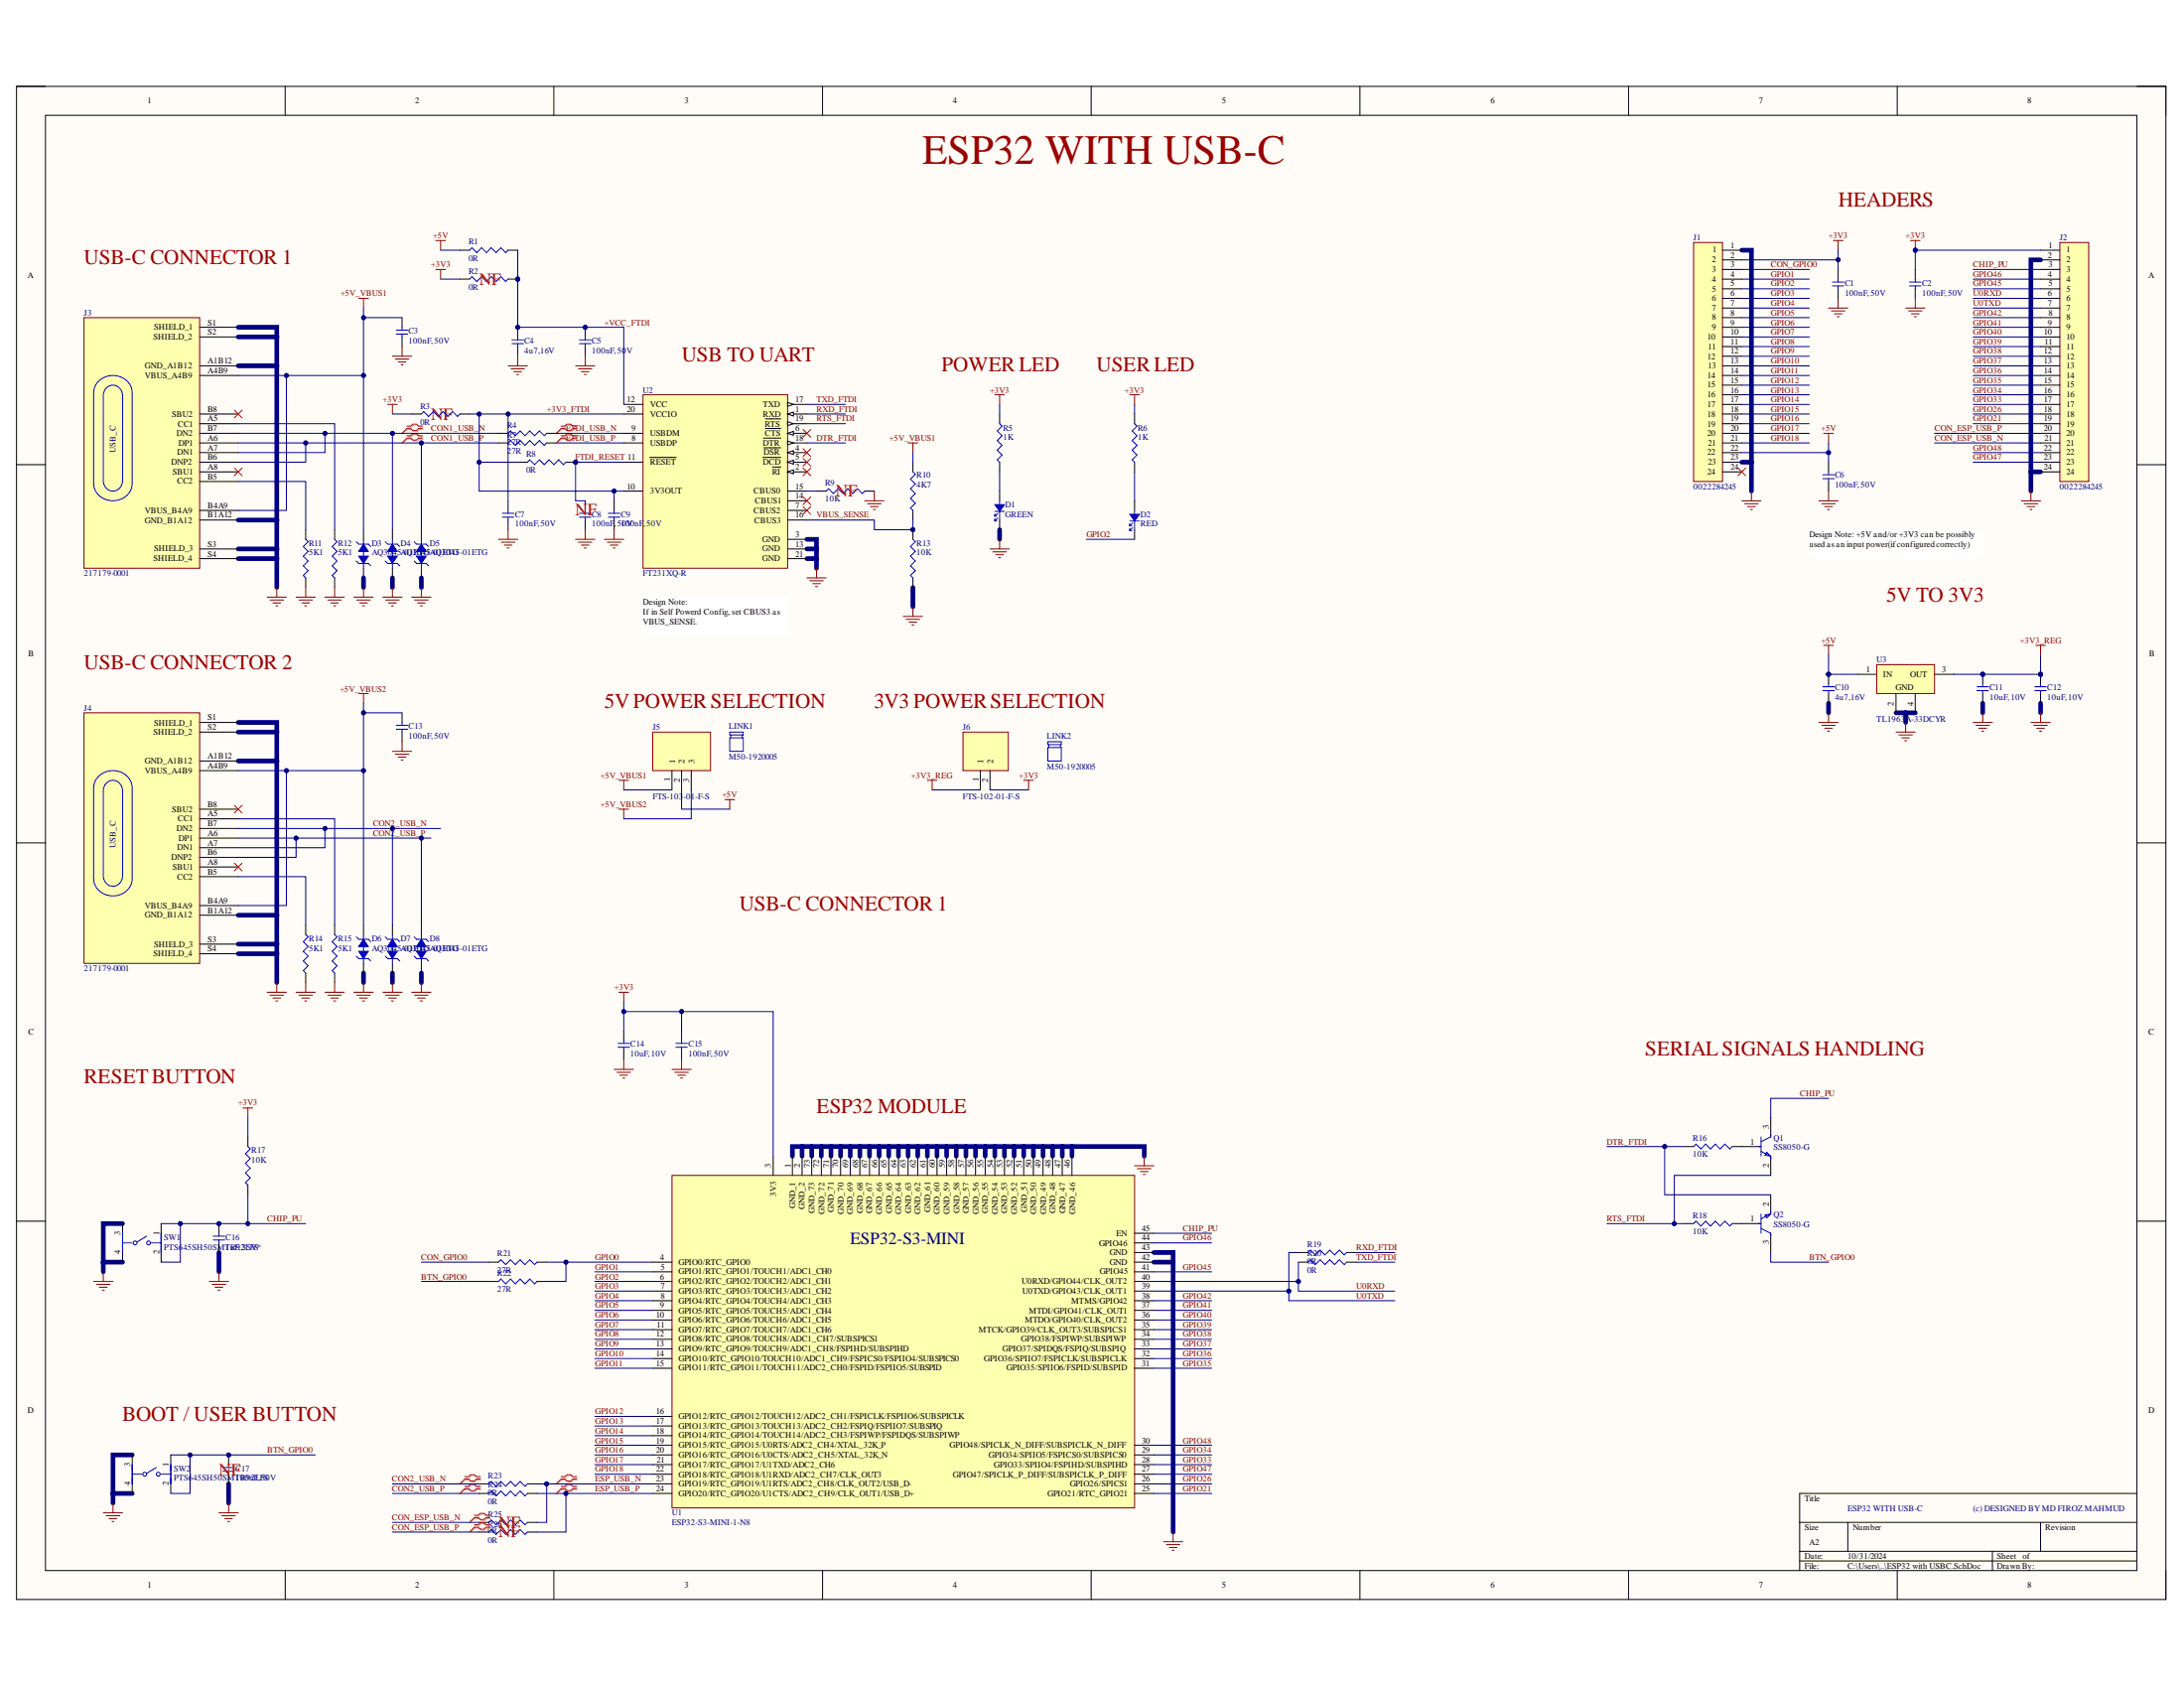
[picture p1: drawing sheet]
# Altium project ESP32 with USBC.PrjPcb
1 sheet, 66 parts. Net scope: global (net labels, ports and power ports of the same name join across sheets).
Board file: ESP32 with USBC.PcbDoc

## Sheet ESP32 with USBC.SchDoc
size A2; SheetNumber: 1; SheetTotal: 1

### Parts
C1  100nF, 50V  [CAPC1005X55N]
C2  100nF, 50V  [CAPC1005X55N]
C3  100nF, 50V  [CAPC1005X55N]
C4  4u7,16V  [CAPC1005X55N]
C5  100nF, 50V  [CAPC1005X55N]
C6  100nF, 50V  [CAPC1005X55N]
C7  100nF, 50V  [CAPC1005X55N]
C8  100nF, 50V  [CAPC1005X55N]
C9  100nF, 50V  [CAPC1005X55N]
C10  4u7,16V  [CAPC1005X55N]
C11  10uF, 10V  [CAPC1005X55N]
C12  10uF, 10V  [CAPC1005X55N]
C13  100nF, 50V  [CAPC1005X55N]
C14  10uF, 10V  [CAPC1005X55N]
C15  100nF, 50V  [CAPC1005X55N]
C16  1uF, 35V*  [CAPC1005X55N]
C17  100nF, 50V  [CAPC1005X55N]
D1  GREEN  [LED0402G]
D2  RED  [LED0402R]
D3  AQ3045-01ETG  [SOD882]
D4  AQ3045-01ETG  [SOD882]
D5  AQ3045-01ETG  [SOD882]
D6  AQ3045-01ETG  [SOD882]
D7  AQ3045-01ETG  [SOD882]
D8  AQ3045-01ETG  [SOD882]
J1  0022284245  [HDR_1X24_2.54MM]
J2  0022284245  [HDR_1X24_2.54MM]
J3  217179-0001  [FP-2171790001-MFG]
J4  217179-0001  [FP-2171790001-MFG]
J5  FTS-103-01-F-S  [HDR_1X3_1.27MM]
J6  FTS-102-01-F-S  [HDR_1X2_1.27MM]
LINK1  M50-1920005  (mechanical)
LINK2  M50-1920005  (mechanical)
Q1  SS8050-G  [FP-SS8050-G-IPC_B]
Q2  SS8050-G  [FP-SS8050-G-IPC_B]
R1  0R  [RESC1005X37N]
R2  0R  [RESC1005X37N]
R3  0R  [RESC1005X37N]
R4  27R  [RESC1005X37N]
R5  1K  [RESC1005X37N]
R6  1K  [RESC1005X37N]
R7  27R  [RESC1005X37N]
R8  0R  [RESC1005X37N]
R9  10K  [RESC1005X37N]
R10  4K7  [RESC1005X37N]
R11  5K1  [RESC1005X37N]
R12  5K1  [RESC1005X37N]
R13  10K  [RESC1005X37N]
R14  5K1  [RESC1005X37N]
R15  5K1  [RESC1005X37N]
R16  10K  [RESC1005X37N]
R17  10K  [RESC1005X37N]
R18  10K  [RESC1005X37N]
R19  0R  [RESC1005X37N]
R20  0R  [RESC1005X37N]
R21  27R  [RESC1005X37N]
R22  27R  [RESC1005X37N]
R23  0R  [RESC1005X37N]
R24  0R  [RESC1005X37N]
R25  0R  [RESC1005X37N]
R26  0R  [RESC1005X37N]
SW1  PTS645SH50SMTR92LFS  [FP-PTS645SH50SMTR92LFS-MFG]
SW2  PTS645SH50SMTR92LFS  [FP-PTS645SH50SMTR92LFS-MFG]
U1  ESP32-S3-MINI-1-N8  [XCVR_ESP32-S3-MINI-1-N8]
U2  FT231XQ-R  [FP-QFN-20-IPC_B]
U3  TL1963A-33DCYR  [DCY0004A_N]

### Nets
+3V3: C1.2 C2.2 C14.2 C15.2 J1.2 J2.1 J6.2 R2.1 R3.1 R5.2 R6.2 R17.2 U1.3(3V3)
+3V3_REG: C11.2 C12.2 J6.1 U3.3(OUT)
+5V: C6.2 C10.1 J1.22 J5.2 R1.1 U3.1(IN)
+5V_VBUS1: C3.2 D3.2 J3.A4B9(VBUS_A4B9) J3.B4A9(VBUS_B4A9) J5.1 R10.2
+5V_VBUS2: C13.2 D6.2 J4.A4B9(VBUS_A4B9) J4.B4A9(VBUS_B4A9) J5.3
GND: C1.1 C2.1 C3.1 C4.2 C5.1 C6.1 C7.1 C8.1 C9.1 C10.2 C11.1 C12.1 C13.1 C14.1 C15.1 C16.1 C17.1 D1.1 D3.1 D4.1 D5.2 D6.1 D7.1 D8.2 J1.1 J1.23 J2.2 J2.24 J3.A1B12(GND_A1B12) J3.B1A12(GND_B1A12) J3.S1(SHIELD_1) J3.S2(SHIELD_2) J3.S3(SHIELD_3) J3.S4(SHIELD_4) J4.A1B12(GND_A1B12) J4.B1A12(GND_B1A12) J4.S1(SHIELD_1) J4.S2(SHIELD_2) J4.S3(SHIELD_3) J4.S4(SHIELD_4) R9.2 R11.1 R12.1 R13.1 R14.1 R15.1 SW1.3 SW1.4 SW2.3 SW2.4 U1.1(GND_1) U1.2(GND_2) U1.42(GND) U1.43(GND) U1.46(GND_46) U1.47(GND_47) U1.48(GND_48) U1.49(GND_49) U1.50(GND_50) U1.51(GND_51) U1.52(GND_52) U1.53(GND_53) U1.54(GND_54) U1.55(GND_55) U1.56(GND_56) U1.57(GND_57) U1.58(GND_58) U1.59(GND_59) U1.60(GND_60) U1.61(GND_61) U1.62(GND_62) U1.63(GND_63) U1.64(GND_64) U1.65(GND_65) U1.66(GND_66) U1.67(GND_67) U1.68(GND_68) U1.69(GND_69) U1.70(GND_70) U1.71(GND_71) U1.72(GND_72) U1.73(GND_73) U2.3(GND) U2.13(GND) U2.21(GND) U3.2(GND) U3.4(GND)
+3V3_FTDI: C7.2 C9.2 R3.2 R8.1 U2.10(3V3OUT) U2.20(VCCIO)
+VCC_FTDI: C4.1 C5.2 R1.2 R2.2 U2.12(VCC)
BTN_GPIO0: C17.2 Q2.3(C) R22.1 SW2.1 SW2.2
CHIP_PU: C16.2 J2.3 Q1.3(C) R17.1 SW1.1 SW1.2 U1.45(EN)
CON1_USB_N: D4.2 J3.A7(DN1) J3.B7(DN2) R4.1
CON1_USB_P: D5.1 J3.A6(DP1) J3.B6(DNP2) R7.1
CON2_USB_N: D7.2 J4.A7(DN1) J4.B7(DN2) R23.1
CON2_USB_P: D8.1 J4.A6(DP1) J4.B6(DNP2) R24.1
CON_ESP_USB_N: J2.21 R25.1
CON_ESP_USB_P: J2.20 R26.1
CON_GPIO0: J1.3 R21.1
DTR_FTDI: Q2.2(E) R16.2 U2.18(~{DTR})
ESP_USB_N: R23.2 R25.2 U1.23(GPIO19/RTC_GPIO19/U1RTS/ADC2_CH8/CLK_OUT2/USB_D-)
ESP_USB_P: R24.2 R26.2 U1.24(GPIO20/RTC_GPIO20/U1CTS/ADC2_CH9/CLK_OUT1/USB_D+)
FTDI_RESET: C8.2 R8.2 U2.11(~{RESET})
FTDI_USB_N: R4.2 U2.9(USBDM)
FTDI_USB_P: R7.2 U2.8(USBDP)
GPIO0: R21.2 R22.2 U1.4(GPIO0/RTC_GPIO0)
GPIO1: J1.4 U1.5(GPIO1/RTC_GPIO1/TOUCH1/ADC1_CH0)
GPIO2: D2.1 J1.5 U1.6(GPIO2/RTC_GPIO2/TOUCH2/ADC1_CH1)
GPIO3: J1.6 U1.7(GPIO3/RTC_GPIO3/TOUCH3/ADC1_CH2)
GPIO4: J1.7 U1.8(GPIO4/RTC_GPIO4/TOUCH4/ADC1_CH3)
GPIO5: J1.8 U1.9(GPIO5/RTC_GPIO5/TOUCH5/ADC1_CH4)
GPIO6: J1.9 U1.10(GPIO6/RTC_GPIO6/TOUCH6/ADC1_CH5)
GPIO7: J1.10 U1.11(GPIO7/RTC_GPIO7/TOUCH7/ADC1_CH6)
GPIO8: J1.11 U1.12(GPIO8/RTC_GPIO8/TOUCH8/ADC1_CH7/SUBSPICS1)
GPIO9: J1.12 U1.13(GPIO9/RTC_GPIO9/TOUCH9/ADC1_CH8/FSPIHD/SUBSPIHD)
GPIO10: J1.13 U1.14(GPIO10/RTC_GPIO10/TOUCH10/ADC1_CH9/FSPICS0/FSPIIO4/SUBSPICS0)
GPIO11: J1.14 U1.15(GPIO11/RTC_GPIO11/TOUCH11/ADC2_CH0/FSPID/FSPIIO5/SUBSPID)
GPIO12: J1.15 U1.16(GPIO12/RTC_GPIO12/TOUCH12/ADC2_CH1/FSPICLK/FSPIIO6/SUBSPICLK)
GPIO13: J1.16 U1.17(GPIO13/RTC_GPIO13/TOUCH13/ADC2_CH2/FSPIQ/FSPIIO7/SUBSPIQ)
GPIO14: J1.17 U1.18(GPIO14/RTC_GPIO14/TOUCH14/ADC2_CH3/FSPIWP/FSPIDQS/SUBSPIWP)
GPIO15: J1.18 U1.19(GPIO15/RTC_GPIO15/U0RTS/ADC2_CH4/XTAL_32K_P)
GPIO16: J1.19 U1.20(GPIO16/RTC_GPIO16/U0CTS/ADC2_CH5/XTAL_32K_N)
GPIO17: J1.20 U1.21(GPIO17/RTC_GPIO17/U1TXD/ADC2_CH6)
GPIO18: J1.21 U1.22(GPIO18/RTC_GPIO18/U1RXD/ADC2_CH7/CLK_OUT3)
GPIO21: J2.19 U1.25(GPIO21/RTC_GPIO21)
GPIO26: J2.18 U1.26(GPIO26/SPICS1)
GPIO33: J2.17 U1.28(GPIO33/SPIIO4/FSPIHD/SUBSPIHD)
GPIO34: J2.16 U1.29(GPIO34/SPIIO5/FSPICS0/SUBSPICS0)
GPIO35: J2.15 U1.31(GPIO35/SPIIO6/FSPID/SUBSPID)
GPIO36: J2.14 U1.32(GPIO36/SPIIO7/FSPICLK/SUBSPICLK)
GPIO37: J2.13 U1.33(GPIO37/SPIDQS/FSPIQ/SUBSPIQ)
GPIO38: J2.12 U1.34(GPIO38/FSPIWP/SUBSPIWP)
GPIO39: J2.11 U1.35(MTCK/GPIO39/CLK_OUT3/SUBSPICS1)
GPIO40: J2.10 U1.36(MTDO/GPIO40/CLK_OUT2)
GPIO41: J2.9 U1.37(MTDI/GPIO41/CLK_OUT1)
GPIO42: J2.8 U1.38(MTMS/GPIO42)
GPIO45: J2.5 U1.41(GPIO45)
GPIO46: J2.4 U1.44(GPIO46)
GPIO47: J2.23 U1.27(GPIO47/SPICLK_P_DIFF/SUBSPICLK_P_DIFF)
GPIO48: J2.22 U1.30(GPIO48/SPICLK_N_DIFF/SUBSPICLK_N_DIFF)
RTS_FTDI: Q1.2(E) R18.2 U2.19(~{RTS})
RXD_FTDI: R19.2 U2.1(RXD)
TXD_FTDI: R20.2 U2.17(TXD)
U0RXD: J2.6 R20.1 U1.40(U0RXD/GPIO44/CLK_OUT2)
U0TXD: J2.7 R19.1 U1.39(U0TXD/GPIO43/CLK_OUT1)
VBUS_SENSE: R10.1 R13.2 U2.16(CBUS3)
NetD1_2: D1.2 R5.1
NetD2_2: D2.2 R6.1
NetJ3_A5: J3.A5(CC1) R12.2
NetJ3_B5: J3.B5(CC2) R11.2
NetJ4_A5: J4.A5(CC1) R15.2
NetJ4_B5: J4.B5(CC2) R14.2
NetQ1_1: Q1.1(B) R16.1
NetQ2_1: Q2.1(B) R18.1
NetR9_1: R9.1 U2.15(CBUS0)

Not connected (* = marked no-connect by the designer): J1 24*; J3 A8(SBU1)* B8(SBU2)*; J4 A8(SBU1)* B8(SBU2)*; U2 2(~{RI})* 4(~{DSR})* 5(~{DCD})* 6(~{CTS})* 7(CBUS2)* 14(CBUS1)*

### Layout directives
differential pair; differential pair class DIFF90: CON1_USB_N, CON1_USB_P, CON2_USB_N, CON2_USB_P, CON_ESP_USB_N, CON_ESP_USB_P, ESP_USB_N, ESP_USB_P, FTDI_USB_N, FTDI_USB_P

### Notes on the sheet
- ESP32 WITH USB-C
- HEADERS
- USB-C CONNECTOR 1
- (near R2) NF
- USB TO UART
- POWER LED
- USER LED
- (near R3) NF
- (near R9) NF
- (near C8) NF
- Design Note: +5V and/or +3V3 can be possibly used as an input power(if configured correctly)
- 5V TO 3V3
- Design Note:
  If in Self Powerd Config, set CBUS3 as VBUS_SENSE.
- USB-C CONNECTOR 2
- (near LINK1) 5V POWER SELECTION
- (near LINK2) 3V3 POWER SELECTION
- RESET BUTTON
- SERIAL SIGNALS HANDLING
- ESP32 MODULE
- BOOT / USER BUTTON
- (near C17) NF
- (c) DESIGNED BY MD FIROZ MAHMUD
- NF

## Assembly variants
Prototype: not fitted C8 C17 R2 R3 R9 R25 R26
